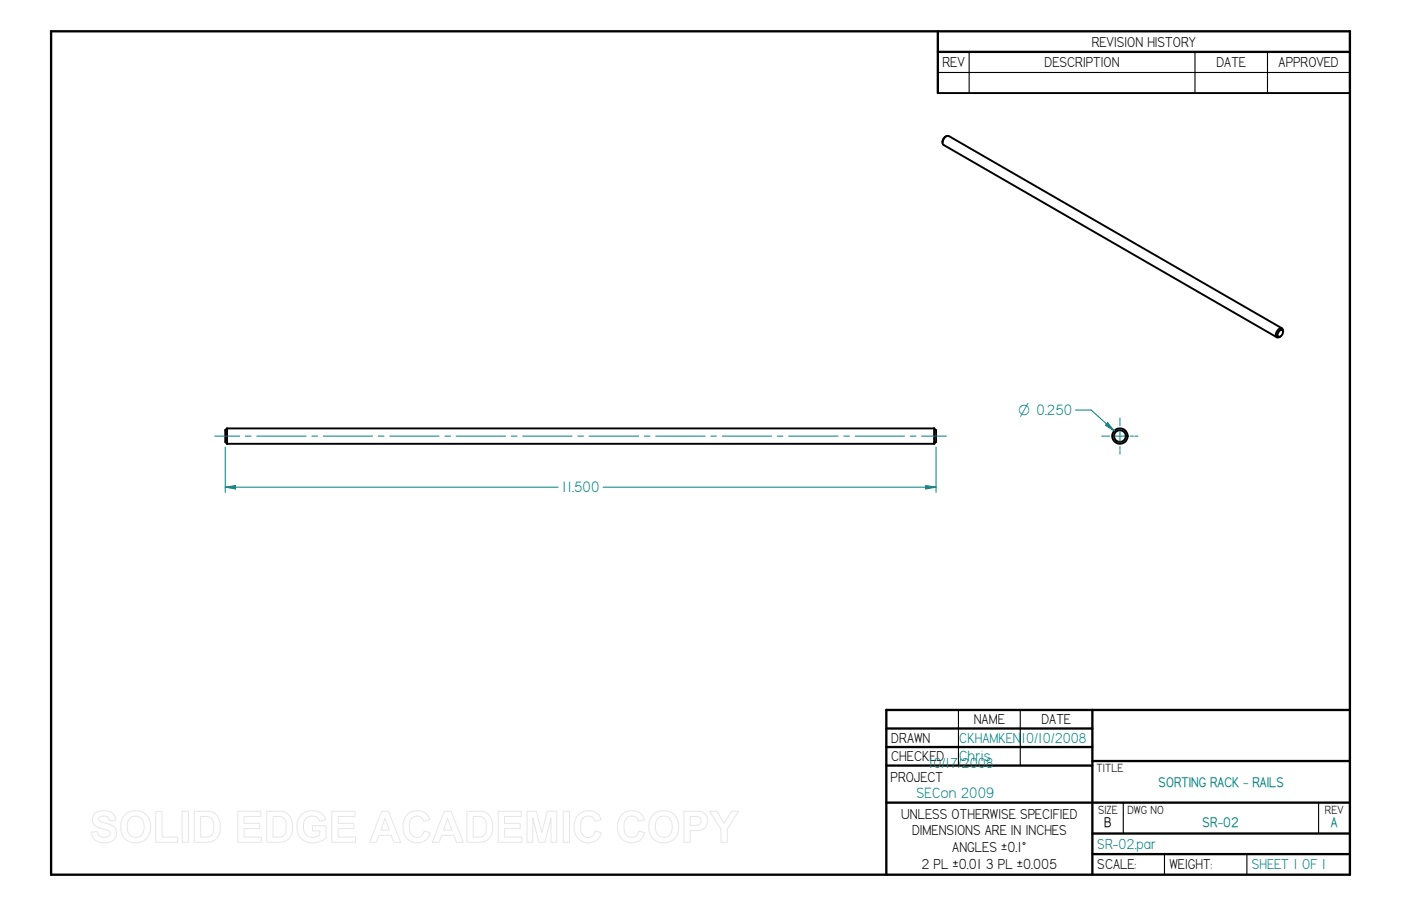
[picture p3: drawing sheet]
<svg xmlns="http://www.w3.org/2000/svg" width="432mm" height="279mm" viewBox="0 0 432 279" stroke-linecap="round" stroke-linejoin="round" font-family="sans-serif">
<g fill="none" stroke="#000" stroke-width=".72">
<path d="M15.7 9.7l400.4-.1v260.1h-400.4zM289.1 9.7v19M289.1 16h127M273.2 218.9v50.8M273.2 218.9h142.9M336.7 218.9v50.8M273.2 224.7h63.5M273.2 230.4h63.5M273.2 236.1h63.5M336.7 234.7h79.4M273.2 247.5h142.9M336.7 257h79.4"/>
<path d="M336.7 263.4h79.4"/>
</g>
<path d="M298.7 16v12.7M368.3 16v12.7M390.7 16v12.7M289.1 22.4h127M295.4 218.9v17.2M314.5 218.9v17.2M346.2 247.6v9.4M406.4 247.6v9.4M358.9 263.4v6.3M384.3 263.4v6.3" fill="none" stroke="#000" stroke-width=".34"/>
<g fill="none" stroke="#000" stroke-width=".59">
<path d="M289.1 28.7h127M291.6 42l-.9 .8-.2 1.2M292.4 41.9l102.7 59.4M292.4 42a1.84 1.84 0 0 0-1.6 2.7l102.7 59.3M394.2 102.2l.9-.5a1.3 1.3 0 0 1 .1 1.4 1.3 1.3 0 0 1-1.2 .7 1.11 1.11 0 0 1 .2-1.6zM394.6 103.8l-.7 .3-.4-.1M395.5 102.3v-.3a.73 .73 0 0 0-.4-.7 .73 .73 0 0 0-.8 .1l-.9 1.2a1.22 1.22 0 0 0 .1 1.4M69.4 132.6v3.7l.6 .6M69.9 132.1h218M70 132.1v4.8M70 136.9h217.9M70 132.1l-.6 .6"/>
<path d="M287.9 132.1l.6 .6M287.9 132.1v4.8M288.5 132.6v3.7l-.6 .6"/>
<circle cx="345.2" cy="134.5" r="1.81"/>
<circle cx="345.2" cy="134.5" r="2.37"/>
</g>
<g fill="none" stroke="#008080" stroke-width=".31">
<path d="M66.2 134.5h7.7M75.6 134.5h1.8M79.1 134.5h15.3M96.1 134.5h1.8M99.6 134.5h15.3M116.6 134.5h1.8M120.1 134.5h15.2M137.1 134.5h1.8M140.6 134.5h15.2M157.6 134.5h1.7M161.1 134.5h15.2M178.1 134.5h1.7"/>
<path d="M181.6 134.5h15.2M198.6 134.5h1.7M202.1 134.5h15.2M219.1 134.5h1.7M222.6 134.5h15.2M239.6 134.5h1.7M243.1 134.5h15.2M260.1 134.5h1.7M263.6 134.5h15.2M280.5 134.5h1.8M284.1 134.5h7.6M339.6 134.5h.9"/>
<path d="M340.7 134.5h.2M341.1 134.5h.9M343.5 134.5h3.3M345.2 128.9v.9M345.2 130v.2M345.2 130.4v.9M345.2 132.9v3.2M345.2 137.7v.8M345.2 138.7v.2M345.2 139.2v.8M348.4 134.5h.8M349.4 134.5h.2"/>
<path d="M349.9 134.5h.8M69.4 150.2l3.2-.5v1.1z"/>
</g>
<path d="M69.4 150.2l3.2-.5v1.1z" fill="#008080"/>
<path d="M285.3 149.7l3.2 .5-3.2 .6z" fill="none" stroke="#008080" stroke-width=".31"/>
<path d="M285.3 149.7l3.2 .5-3.2 .6z" fill="#008080"/>
<path d="M69.4 137.9v13.9M288.5 137.9v13.9M336.3 126.4l7.1 6.5M341.4 130.4l2 2.5-2.7-1.8zM69.4 150.2h102.6M185.9 150.2h102.6" fill="none" stroke="#008080" stroke-width=".31"/>
<path d="M341.4 130.4l2 2.5-2.7-1.8z" fill="#008080"/>
<path d="M331.5 126.4h4.8" fill="none" stroke="#008080" stroke-width=".31"/>
<g fill="none" stroke="#e6e6e6" stroke-width=".31">
<path d="M29.1 251a4.6 4.6 0 0 1 6 .2l.6 1.8-2 .1a1.81 1.81 0 0 0-1.5-1.5 1.81 1.81 0 0 0-1.8 1 2 2 0 0 0 2 1.2 3.6 3.6 0 0 1 3.5 2.7 3.1 3.1 0 0 1-3.8 3.4 3.4 3.4 0 0 1-3.9-3.3l1.8-.1a2.1 2.1 0 0 0 1.8 1.8 2.1 2.1 0 0 0 2.2-1.3 1.81 1.81 0 0 0-1.9-1.3 3.5 3.5 0 0 1-3.6-3l.2-1.1zM38.5 251.2a4.8 4.8 0 0 1 5.8-.5 4.8 4.8 0 0 1 2.1 5.4 4.7 4.7 0 0 1-5.5 3.8 4.7 4.7 0 0 1-3.7-5.6l.4-1.7zM39.9 252.5a2.56 2.56 0 0 1 2.8-.7 2.56 2.56 0 0 1 1.7 2.4 3.1 3.1 0 0 1-2 4 2.71 2.71 0 0 1-3.2-3.3 3.5 3.5 0 0 1 .7-2.4zM48 250.3h2v7.8h4.8v1.7h-6.8zM56.1 250.2h2v9.6h-2zM59.9 250.2h4.1a3.8 3.8 0 0 1 3.9 4.2 4.4 4.4 0 0 1-3 5.2l-5 .2zM61.8 251.8h1.9a2.51 2.51 0 0 1 2.2 3.2 3.2 3.2 0 0 1-1 2.9l-3.1 .2zM73.3 250.2h7.1v1.6h-5.2v2.1h4.9v1.6h-4.9v2.6h5.4v1.7h-7.3zM82.2 250.2h4.1a3.8 3.8 0 0 1 3.9 4.2 4.4 4.4 0 0 1-3 5.2l-5 .2zM84.2 251.8h1.8a2.51 2.51 0 0 1 2.2 3.2 3.2 3.2 0 0 1-1 2.9l-3 .2zM92.9 251.2a5.1 5.1 0 0 1 6.7 0l.8 1.7-1.9 .3a2.65 2.65 0 0 0-3.2-1.4 2.65 2.65 0 0 0-1.8 3 2.95 2.95 0 0 0 1.6 3.2 2.95 2.95 0 0 0 3.5-.6v-1.2h-2.3v-1.6h4.2v3.8a5.8 5.8 0 0 1-8.1-.4 5.5 5.5 0 0 1 .5-6.8zM102.3 250.2h7.1v1.6h-5.2v2.1h4.9v1.6h-4.9v2.6h5.4v1.7h-7.3z"/>
<path d="M117.6 250.2h2.1l3.8 9.6h-2.1l-.8-2.2h-3.8l-.8 2.2h-2zM118.7 252.4l1.3 3.6h-2.6zM125.4 251.3a4.1 4.1 0 0 1 7.1 1.5l-1.9 .5a2.22 2.22 0 0 0-2.6-1.6 2.22 2.22 0 0 0-1.8 2.4v.8a2.6 2.6 0 0 0 2.7 3.3l1.3-.7 .6-1.3 1.8 .6a4.3 4.3 0 0 1-5 3 4.3 4.3 0 0 1-3.4-4.7 5 5 0 0 1 1.2-3.8zM136.9 250.2h2.1l3.8 9.6h-2.1l-.8-2.2h-3.8l-.8 2.2h-2zM138 252.4l1.3 3.6h-2.6zM143.9 250.2h4.1a3.8 3.8 0 0 1 3.8 4.2 4.4 4.4 0 0 1-3 5.2l-4.9 .2zM145.8 251.8h1.9a2.51 2.51 0 0 1 2.2 3.2 3.2 3.2 0 0 1-1.1 2.9l-3 .2zM153.5 250.2h7.2v1.6h-5.2v2.1h4.8v1.6h-4.8v2.6h5.3v1.7h-7.3zM162.4 250.2h2.9l1.7 6.5 1.7-6.5h2.9v9.6h-1.8v-7.6l-1.9 7.6h-1.8l-1.9-7.6v7.6h-1.8zM173.6 250.2h1.9v9.6h-1.9zM178.2 251.3a4.1 4.1 0 0 1 7.1 1.5l-2 .5a2.22 2.22 0 0 0-2.5-1.6 2.22 2.22 0 0 0-1.8 2.4l-.1 .8a2.6 2.6 0 0 0 2.8 3.3l1.3-.7 .5-1.3 1.8 .6a4.3 4.3 0 0 1-5 3 4.3 4.3 0 0 1-3.3-4.7 5 5 0 0 1 1.2-3.8zM191.6 251.3a4.1 4.1 0 0 1 7 1.5l-1.9 .5a2.22 2.22 0 0 0-2.5-1.6 2.22 2.22 0 0 0-1.8 2.4l-.1 .8a2.6 2.6 0 0 0 2.8 3.3l1.2-.7 .6-1.3 1.8 .6a4.3 4.3 0 0 1-5 3 4.3 4.3 0 0 1-3.4-4.7 5 5 0 0 1 1.3-3.8z"/>
<path d="M201.3 251.2a4.8 4.8 0 0 1 5.7-.5 4.8 4.8 0 0 1 2.1 5.4 4.7 4.7 0 0 1-5.5 3.8 4.7 4.7 0 0 1-3.6-5.6l.4-1.7zM202.7 252.5a2.56 2.56 0 0 1 2.8-.7 2.56 2.56 0 0 1 1.6 2.4 3.1 3.1 0 0 1-2 4 2.71 2.71 0 0 1-3.1-3.3 3.5 3.5 0 0 1 .7-2.4zM210.8 250.2h4.5a2.99 2.99 0 0 1 2.8 3.4 2.99 2.99 0 0 1-3.5 2.5l-1.9 .1v3.6h-1.9zM212.7 251.8h2.1a1.39 1.39 0 0 1 1.3 1.7 1.39 1.39 0 0 1-1.8 1l-1.6 .1zM218.7 250.2h2.3l2.2 3.7 2.2-3.7h2.2l-3.4 5.5v4.1h-2v-4.1z"/>
</g>
<g font-size="5.2" fill="#008080">
<text x="173.2" y="151.8">11.500</text>
<text x="295.7" y="234.7">Chris</text>
<text x="282.5" y="246.1">SECon 2009</text>
</g>
<g font-size="5">
<text x="336.5" y="14.4">REVISION HISTORY</text>
<text x="290.4" y="20.7">REV</text>
<text x="321.9" y="20.7">DESCRIPTION</text>
<text x="374.9" y="20.7">DATE</text>
<text x="394.1" y="20.7">APPROVED</text>
<text x="300.1" y="223.4">NAME</text>
<text x="321" y="223.4">DATE</text>
<text x="274.7" y="229.1">DRAWN</text>
<text x="274.7" y="234.8">CHECKED</text>
<text x="274.5" y="241.2">PROJECT</text>
<text x="277.7" y="252.6">UNLESS OTHERWISE SPECIFIED</text>
<text x="281.1" y="257.6">DIMENSIONS ARE IN INCHES</text>
<text x="293.5" y="262.8">ANGLES ±0.1°</text>
<text x="284" y="267.8">2 PL ±0.01 3 PL ±0.005</text>
<text x="338.2" y="268.1">SCALE:</text>
<text x="360.4" y="268.1">WEIGHT:</text>
</g>
<g font-size="5" fill="#008080">
<text x="295.7" y="229">CKHAMKEN</text>
<text x="314.7" y="229.1">10/10/2008</text>
<text x="286.2" y="236.8">10/17/2008</text>
<text x="338.2" y="261.7">SR-02.par</text>
<text x="385.8" y="268.1">SHEET 1 OF 1</text>
</g>
<text font-size="4.9" fill="#008080" x="313.9" y="128.1">O 0.250</text>
<g font-size="4.8" fill="#008080">
<text x="357.1" y="242.7">SORTING RACK - RAILS</text>
<text x="370.7" y="255.1">SR-02</text>
<text x="410.2" y="255.1">A</text>
</g>
<text font-size="4.8" x="340.3" y="255.1">B</text>
<g font-size="4.1">
<text x="337.9" y="238.1">TITLE</text>
<text x="338.4" y="251">SIZE</text>
<text x="347.5" y="251">DWG NO</text>
<text x="408.3" y="251">REV</text>
</g>
</svg>
